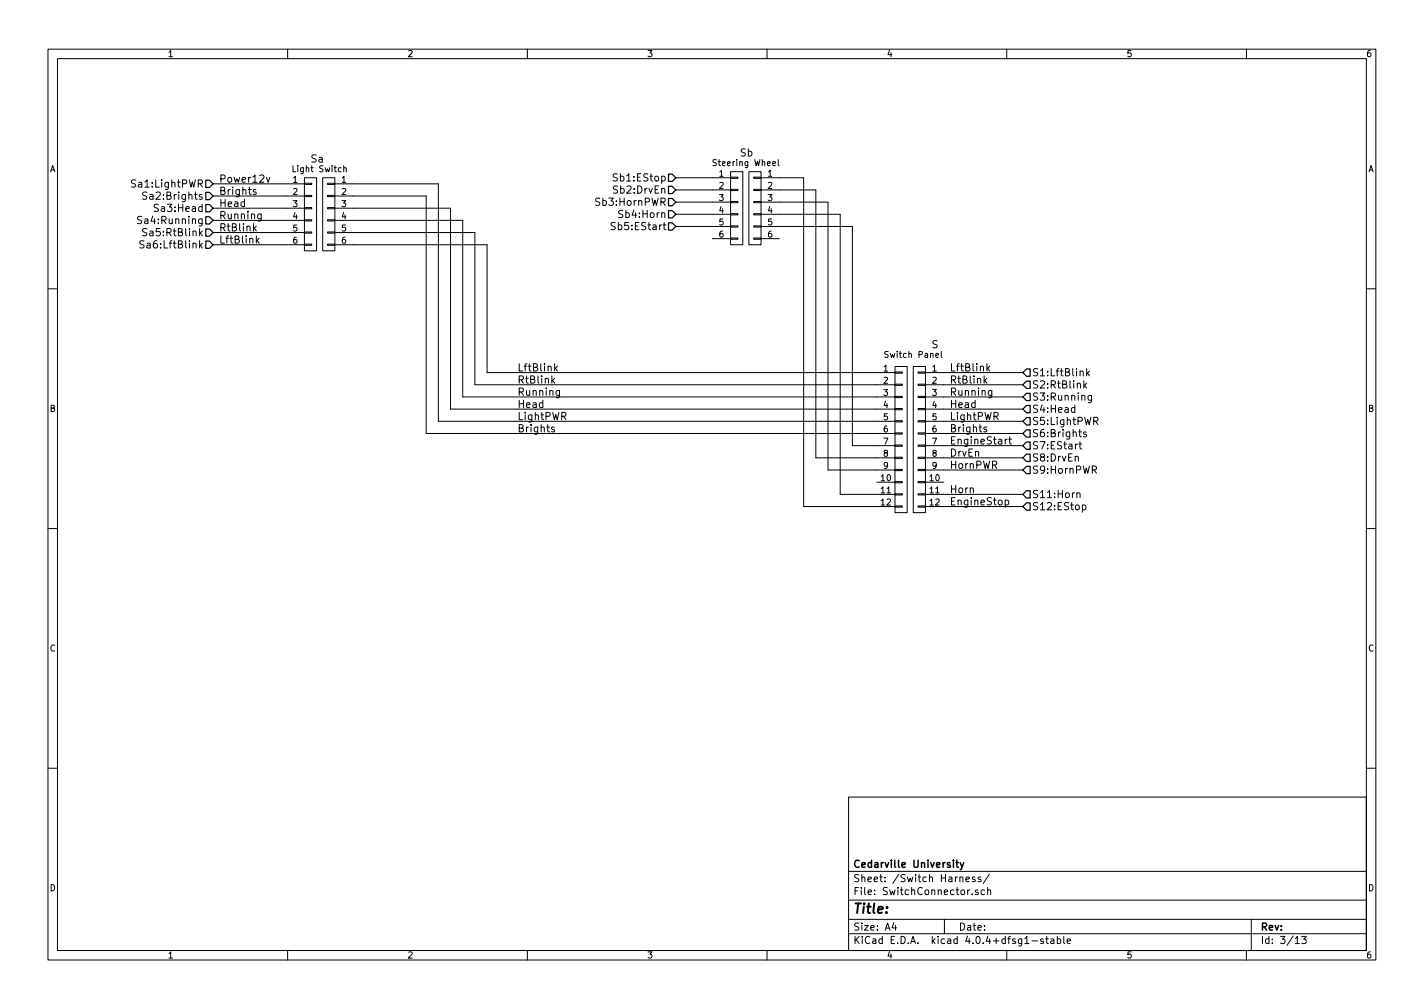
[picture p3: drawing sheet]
<svg xmlns="http://www.w3.org/2000/svg" width="297mm" height="210mm" viewBox="0 0 297 210" stroke-linecap="round" stroke-linejoin="round" font-family="sans-serif">
<g fill="none" stroke="#000" stroke-width=".21">
<path d="M10 10.3h277v189.9h-277zM12 12.2h273v186.1h-273zM60 10.3v1.9M110 10.3v1.9M160 10.3v1.9M210 10.3v1.9M260 10.3v1.9M44.4 38.3h19.1M53.4 39.6l-.4-.1-.2 .3 .1 .2 .5 .1v.4h-.6M55.6 37l.3 1 .4-1M63.5 38.2h1.5v.3h-1.5zM63.5 37.1h2.5v15.2h-2.5z"/>
<path d="M67.3 37.1h2.5v15.2h-2.5zM68.3 38.2h1.5v.3h-1.5zM69.8 38.3h21.6v49.6h95.3M71.7 35.1l.2-.1h.3v.8M71.7 34.6v1.2M141 37.1h11.4M141 39.6h11.4M152.4 39.5h1.5v.2h-1.5zM152.4 37h1.5v.2h-1.5zM152.4 35.8h2.5v15.2h-2.5zM156.2 35.8h2.5v15.2h-2.5zM157.2 39.5h1.5v.2h-1.5z"/>
<path d="M157.2 37h1.5v.2h-1.5zM158.7 37.1h8.9v68.6h19.1M158.7 39.6h11.5v55.9h16.5M162.3 33.3v1.1l.2 .2M29.6 45.2l-.6-.1-.2 .2v.4l.6 .3 .2 .4-.3 .3-.6-.1M30 50.3l-.5-.1-.3 .2v.4l.7 .3 .1 .4-.3 .2h-.5M30.6 40.1h-.6l-.2 .1v.4l.7 .3 .1 .4-.3 .3-.6-.1M30.6 47.7h-.6l-.2 .1v.5l.7 .2 .1 .4-.3 .3-.6-.1M33 42.7l-.5-.1-.3 .1v.5l.7 .3 .1 .3-.3 .3-.5-.1M41.8 51.1l.4 .6M42.2 50.7l-.6 .6M44.4 40.9h19.1"/>
<path d="M44.4 43.4h19.1M44.4 46h19.1M44.4 48.5h19.1M44.4 51h19.1M53 47.6l.5 .6M53.5 49.2v1.5M53.5 47.2l-.6 .5M53.6 50.1l.5 .6M54.1 49.7l-.6 .6M54.5 44.6v1.3l-.3 .2h-.4M54.5 44.7l-.4-.1-.4 .3 .2 .7h.6M63.5 50.9h1.5v.3h-1.5z"/>
<path d="M63.5 48.4h1.5v.2h-1.5zM63.5 45.8h1.5v.3h-1.5zM63.5 43.3h1.5v.3h-1.5zM63.5 40.8h1.5v.2h-1.5zM68.3 50.9h1.5v.3h-1.5zM68.3 48.4h1.5v.2h-1.5zM68.3 45.8h1.5v.3h-1.5zM68.3 43.3h1.5v.3h-1.5zM68.3 40.8h1.5v.2h-1.5zM69.8 40.9h19.1v49.5h97.8M69.8 43.4h24.2v41.9h92.7M69.8 46h26.7v36.8h90.2"/>
<path d="M69.8 48.5h29.3v31.8h87.6M69.8 51h31.8v26.7h85.1M128.3 46.5l-.5-.1-.3 .3 .1 .4 .7 .2v.5l-.3 .1-.5-.1M141 42.2h11.4M141 44.7h11.4M141 47.2h11.4M148.6 49.8h3.8M152.4 49.7h1.5v.2h-1.5zM152.4 47.1h1.5v.3h-1.5zM152.4 44.6h1.5v.2h-1.5zM152.4 42h1.5v.3h-1.5zM157.2 49.7h1.5v.2h-1.5z"/>
<path d="M157.2 47.1h1.5v.3h-1.5zM157.2 44.6h1.5v.2h-1.5zM157.2 42h1.5v.3h-1.5zM158.7 42.2h14v55.8h14M158.7 44.7h16.6v58.4h11.4M158.7 47.2h19.1v45.8h8.9M158.7 49.8h3.9M10 60.2h2M115.3 79.3l.4 .6M115.7 78.9l-.6 .6M115.7 75.9v1.5M115.8 76.8l.5 .6"/>
<path d="M116.3 76.4l-.6 .6M186.7 76.4h2.5v30.5h-2.5zM186.7 77.6h1.5v.2h-1.5zM190.5 76.4h2.5v30.5h-2.5zM191.5 77.6h1.5v.2h-1.5zM193 77.7h20.4M195.2 74.1l.6-.1-.1-.2-.3-.1-.2 .2v.6h.5M196.3 73.3v1.1l.2 .2M205.4 79.3l.5 .6M205.9 78.9l-.6 .6M205.9 75.9v1.5M206 76.8l.5 .6"/>
<path d="M206.5 76.4l-.6 .6M226.1 79.4v1.5M226.7 76.9v1.5M226.7 79.9l-.6 .6M226.8 77.8l.5 .6M227.3 77.4l-.6 .6M285 60.2h2M115.6 89.1h-.3l-.3 .2 .1 .2 .5 .2v.3h-.6M116.7 81.5v1.2l-.3 .3-.3-.1M116.7 81.5h-.4l-.3 .3 .1 .6h.6M186.7 97.9h1.5v.3h-1.5zM186.7 95.4h1.5v.2h-1.5z"/>
<path d="M186.7 92.8h1.5v.3h-1.5zM186.7 90.3h1.5v.2h-1.5zM186.7 87.8h1.5v.2h-1.5zM186.7 85.2h1.5v.3h-1.5zM186.7 82.7h1.5v.2h-1.5zM186.7 80.1h1.5v.3h-1.5zM191.5 97.9h1.5v.3h-1.5zM191.5 95.4h1.5v.2h-1.5zM191.5 92.8h1.5v.3h-1.5zM191.5 90.3h1.5v.2h-1.5zM191.5 87.8h1.5v.2h-1.5zM191.5 85.2h1.5v.3h-1.5z"/>
<path d="M191.5 82.7h1.5v.2h-1.5zM191.5 80.1h1.5v.3h-1.5zM193 80.3h20.4M193 82.8h20.4M193 85.3h20.4M193 87.9h20.4M193 90.4h20.4M193 93h20.4M193 95.5h20.4M193 98h20.4M205.8 89.1h-.4l-.2 .2 .1 .2 .5 .2v.3h-.6M206.9 81.5v1.2l-.3 .3-.4-.1"/>
<path d="M206.9 81.5h-.4l-.4 .3 .2 .6h.6M210.1 91.6l-.4 .3M210.4 91.6h.6M210.6 91.1v1.3l.4 .2M224.2 85.1l-.4-.1-.3 .3 .1 .6h.6M224.2 84.5v1.5M225.1 92.6h.6M225.3 92.1v1.3l.4 .2M226.2 80.4l.5 .5M226.6 90.2l-.4-.1-.2 .2 .1 .2 .5 .2v.3h-.6M227.7 82.5v1.2l-.3 .3-.4-.1M227.7 82.5h-.4l-.4 .3 .2 .6h.6"/>
<path d="M227.8 98l.8-.1 .1-.2v-.3l-.3-.2h-.6v1.5M228.1 87.9l.8-.1 .1-.3v-.3l-.3-.2h-.6v1.6M228.2 98l.5 .7M228.5 87.9l.5 .7M10 110.3h2M182.9 100.6h3.8M186.7 105.5h1.5v.3h-1.5zM186.7 103h1.5v.2h-1.5zM186.7 100.5h1.5v.2h-1.5zM191.5 105.5h1.5v.3h-1.5zM191.5 103h1.5v.2h-1.5zM191.5 100.5h1.5v.2h-1.5z"/>
<path d="M193 100.6h3.8M193 103.1h20.4M193 105.7h20.4M209.7 104.4l.4-.1 .3 .3-.1 .7h-.6M224.6 102.9h.1a.36 .36 0 0 1 .6 .1v.8M225.8 105.4l.4-.1 .3 .3-.1 .7h-.6M285 110.3h2M10 160.2h2M177 166.3h108v32h-108zM285 160.2h2M60 198.3v1.9M110 198.3v1.9"/>
<path d="M160 198.3v1.9M177 194.8h108M177 191.8h108M177 187.8h108M177 181.8h108M186.4 192.5l-.3 1h.9M186.8 193v1M197 191.8v3M201.5 183.4l.7-.1v-.3l-.5-.1-.2 .2 .1 .7h.6M202.8 186.5v.1M203.4 183l-.4-.1-.2 .2 .1 .3 .5 .1v.3h-.6M204 185.7l-.3-.1-.3 .2 .1 .2 .5 .2v.3h-.6"/>
<path d="M204.6 183l-.4-.1-.2 .2 .1 .3 .5 .1v.3h-.6M205.4 185.7l-.5-.1-.3 .3 .1 .6 .2 .1 .5-.1M206 185.7l.2-.1 .4 .1 .1 .9M206 185.1v1.5M206.4 182.3l-1.3 2M210 198.3v1.9M215.3 196.3h1.1M217.6 195.9l-.3-.1-.3 .2 .1 .3 .5 .1v.3h-.6M218.1 195.8h.6M218.3 195.3v1.3l.4 .2M219.2 195.9h.6v.9M219.8 196.2l-.4 .1-.3 .2 .3 .3 .4-.1"/>
<path d="M220.5 195.9l.5-.1 .3 .3-.2 .6h-.6M220.5 195.3v1.5M221.9 195.3v1.3l.2 .2M222.6 196.3l.7-.1v-.3l-.5-.1-.2 .2 .1 .7h.6M260 198.3v1.9M261 191.8v6.5M270.2 196.8h.8M271.5 195.3h1l-.5 .6 .4 .1v.7l-.2 .1-.7-.1"/>
</g>
<path d="M199.4 179.9h.5M199.6 179.4v1.3l.3 .2M200.3 179.9l.4 1M201 179.9l-.5 1.4-.2 .1" fill="none" stroke="#000" stroke-width=".3"/>
<g fill="none" stroke="#000" stroke-width=".25">
<path d="M42.9 37.6h.8l.7 .7-.7 .8h-.8zM139.4 36.3h.8l.8 .8-.8 .7h-.8zM139.4 38.9h.8l.8 .7-.8 .8h-.8zM42.9 40.1h.8l.7 .8-.7 .8h-.8zM42.9 42.7h.8l.7 .7-.7 .8h-.8zM42.9 45.2h.8l.7 .8-.7 .7h-.8zM42.9 47.7h.8l.7 .8-.7 .8h-.8zM42.9 50.3h.8l.7 .7-.7 .8h-.8zM139.4 41.4h.8l.8 .8-.8 .7h-.8zM139.4 43.9h.8l.8 .8-.8 .8h-.8zM139.4 46.5h.8l.8 .7-.8 .8h-.8zM214.1 77h.8v1.5h-.8l-.7-.8z"/>
<path d="M214.1 79.5h.8v1.5h-.8l-.7-.7zM214.1 82h.8v1.6h-.8l-.7-.8zM214.1 84.6h.8v1.5h-.8l-.7-.8zM214.1 87.1h.8v1.5h-.8l-.7-.7zM214.1 89.7h.8v1.5h-.8l-.7-.8zM214.1 92.2h.8v1.5h-.8l-.7-.7zM214.1 94.7h.8v1.6h-.8l-.7-.8zM214.1 97.3h.8v1.5h-.8l-.7-.8zM214.1 102.4h.8v1.5h-.8l-.7-.8zM214.1 104.9h.8v1.5h-.8l-.7-.7z"/>
</g>
<text font-size="2.8" x="178" y="190.5">Title:</text>
<g font-size="2.1">
<text x="64.8" y="33.9">Sa</text>
<text x="154.3" y="32.6">Sb</text>
<text x="27.9" y="39.1">Sa1:LightPWR</text>
<text x="30.6" y="41.7">Sa2:Brights</text>
<text x="45.7" y="40.6">Brights</text>
<text x="45.7" y="38.1">Power12v</text>
<text x="128.2" y="40.4">Sb2:DrvEn</text>
<text x="128.3" y="37.8">Sb1:EStop</text>
<text x="29.4" y="46.7">Sa4:Running</text>
<text x="32.8" y="44.2">Sa3:Head</text>
<text x="45.7" y="43.2">Head</text>
<text x="45.7" y="45.7">Running</text>
<text x="124.5" y="42.9">Sb3:HornPWR</text>
<text x="129.5" y="45.5">Sb4:Horn</text>
<text x="30.1" y="51.8">Sa6:LftBlink</text>
<text x="30.6" y="49.3">Sa5:RtBlink</text>
<text x="45.7" y="50.8">LftBlink</text>
<text x="45.7" y="48.3">RtBlink</text>
<text x="128.2" y="48">Sb5:EStart</text>
<text x="107.9" y="77.5">LftBlink</text>
<text x="194.3" y="72.6">S</text>
<text x="198.1" y="77.5">LftBlink</text>
<text x="107.9" y="82.5">Running</text>
<text x="107.9" y="80">RtBlink</text>
<text x="198.1" y="80">RtBlink</text>
<text x="198.1" y="82.5">Running</text>
<text x="215.3" y="78.5">S1:LftBlink</text>
<text x="215.3" y="81">S2:RtBlink</text>
<text x="215.3" y="83.6">S3:Running</text>
<text x="107.9" y="87.6">LightPWR</text>
<text x="107.9" y="85.1">Head</text>
<text x="198.1" y="87.6">LightPWR</text>
<text x="198.1" y="85.1">Head</text>
<text x="215.3" y="86.1">S4:Head</text>
<text x="215.3" y="88.6">S5:LightPWR</text>
<text x="107.9" y="90.2">Brights</text>
<text x="198.1" y="95.2">DrvEn</text>
<text x="198.1" y="92.7">EngineStart</text>
<text x="198.1" y="90.2">Brights</text>
<text x="215.3" y="91.2">S6:Brights</text>
<text x="215.3" y="93.7">S7:EStart</text>
<text x="198.1" y="97.8">HornPWR</text>
<text x="215.3" y="96.3">S8:DrvEn</text>
<text x="215.3" y="98.8">S9:HornPWR</text>
<text x="198.1" y="105.4">EngineStop</text>
<text x="198.1" y="102.9">Horn</text>
<text x="215.3" y="103.9">S11:Horn</text>
<text x="215.3" y="106.4">S12:EStop</text>
<text x="178" y="184">Sheet: /Switch Harness/</text>
<text x="178" y="181">Cedarville University</text>
<text x="178" y="186.7">File: SwitchConnector.sch</text>
<text x="178" y="196.9">KiCad E.D.A. kicad 4.0.4+dfsg1-stable</text>
<text x="178" y="194.1">Size: A4</text>
<text x="200" y="194.1">Date:</text>
<text x="263" y="194.1">Rev:</text>
<text x="263" y="196.9">Id: 3/13</text>
</g>
<g font-size="1.8">
<text x="35" y="11.9">1</text>
<text x="85" y="11.9">2</text>
<text x="135" y="11.9">3</text>
<text x="185" y="11.9">4</text>
<text x="235" y="11.9">5</text>
<text x="285" y="11.9">6</text>
<text x="10.4" y="35.9">A</text>
<text x="61.4" y="35.9">Light Switch</text>
<text x="149.2" y="34.6">Steering Wheel</text>
<text x="285.4" y="35.9">A</text>
<text x="61.1" y="38.1">1</text>
<text x="61.1" y="40.6">2</text>
<text x="71.3" y="38.1">1</text>
<text x="71.3" y="40.6">2</text>
<text x="150" y="36.8">1</text>
<text x="150" y="39.4">2</text>
<text x="150" y="41.9">3</text>
<text x="160.2" y="36.8">1</text>
<text x="160.2" y="39.4">2</text>
<text x="160.2" y="41.9">3</text>
<text x="61.1" y="43.2">3</text>
<text x="61.1" y="45.7">4</text>
<text x="71.3" y="43.2">3</text>
<text x="71.3" y="45.7">4</text>
<text x="150" y="44.4">4</text>
<text x="150" y="47">5</text>
<text x="160.2" y="44.4">4</text>
<text x="160.2" y="47">5</text>
<text x="61.1" y="48.3">5</text>
<text x="61.1" y="50.8">6</text>
<text x="71.3" y="48.3">5</text>
<text x="71.3" y="50.8">6</text>
<text x="150" y="49.5">6</text>
<text x="160.2" y="49.5">6</text>
<text x="184.3" y="77.5">1</text>
<text x="185" y="74.6">Switch Panel</text>
<text x="194.5" y="77.5">1</text>
<text x="184.3" y="80">2</text>
<text x="184.3" y="82.5">3</text>
<text x="194.5" y="80">2</text>
<text x="194.5" y="82.5">3</text>
<text x="10.4" y="85.9">B</text>
<text x="184.3" y="85.1">4</text>
<text x="184.3" y="87.6">5</text>
<text x="194.5" y="85.1">4</text>
<text x="194.5" y="87.6">5</text>
<text x="285.4" y="85.9">B</text>
<text x="184.3" y="90.2">6</text>
<text x="184.3" y="92.7">7</text>
<text x="184.3" y="95.2">8</text>
<text x="194.5" y="90.2">6</text>
<text x="194.5" y="92.7">7</text>
<text x="194.5" y="95.2">8</text>
<text x="183.8" y="100.3">10</text>
<text x="184.3" y="97.8">9</text>
<text x="194" y="100.3">10</text>
<text x="194.5" y="97.8">9</text>
<text x="183.8" y="102.9">11</text>
<text x="183.8" y="105.4">12</text>
<text x="194" y="102.9">11</text>
<text x="194" y="105.4">12</text>
<text x="10.4" y="135.9">C</text>
<text x="285.4" y="135.9">C</text>
<text x="10.4" y="185.9">D</text>
<text x="285.4" y="185.9">D</text>
<text x="35" y="199.9">1</text>
<text x="85" y="199.9">2</text>
<text x="135" y="199.9">3</text>
<text x="185" y="199.9">4</text>
<text x="235" y="199.9">5</text>
<text x="285" y="199.9">6</text>
</g>
</svg>
